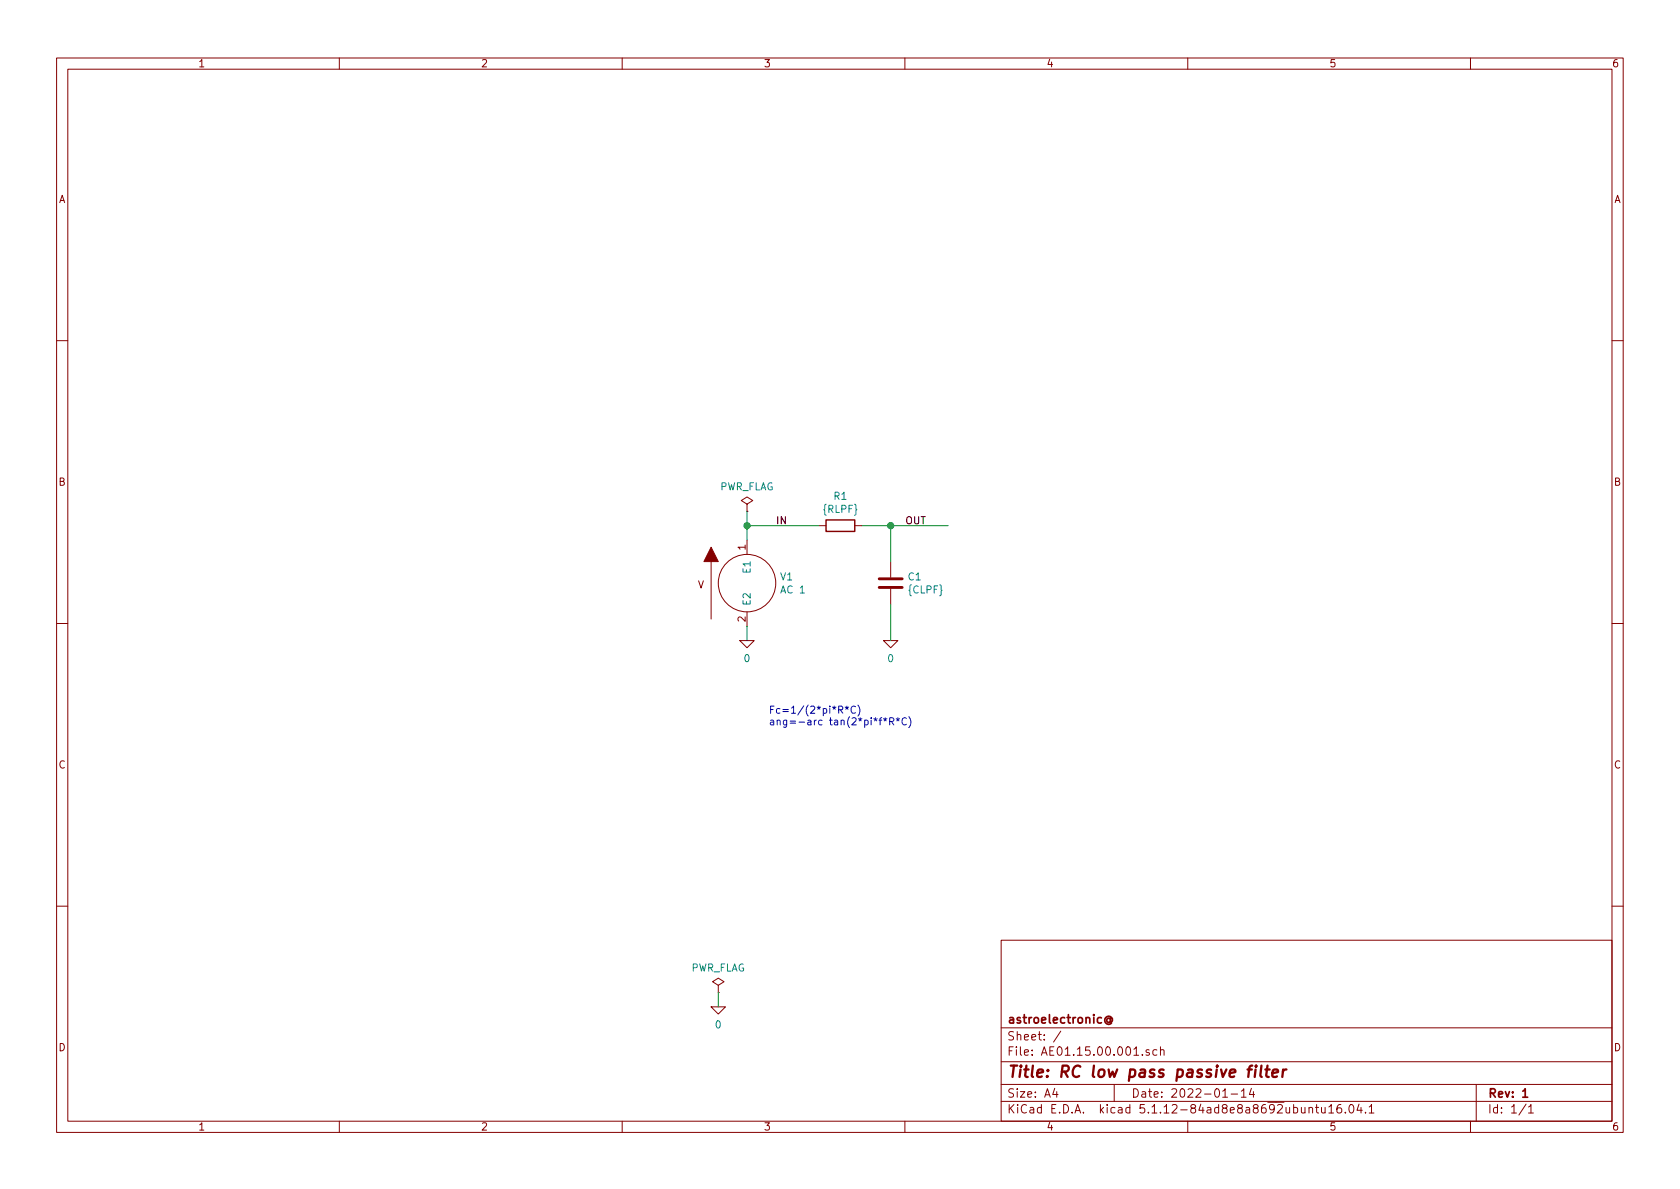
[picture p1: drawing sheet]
EESchema Schematic File Version 4
EELAYER 30 0
EELAYER END
$Descr A4 11693 8268
encoding utf-8
Sheet 1 1
Title "RC low pass passive filter"
Date "2022-01-14"
Rev "1"
Comp "astroelectronic@"
Comment1 ""
Comment2 ""
Comment3 ""
Comment4 ""
$EndDescr
$Comp
L pspice:VSOURCE V1
U 1 1
P 5200 4050
F 0 "V1" H 5428 4096 50  0000 L CNN
F 1 "AC 1" H 5428 4005 50  0000 L CNN
F 2 "" H 5200 4050 50  0001 C CNN
F 3 "~" H 5200 4050 50  0001 C CNN
	1    5200 4050
	1    0    0    -1  
$EndComp
Wire Wire Line
	5200 4350 5200 4450
$Comp
L pspice:0 #GND02
U 1 1
P 5200 4450
F 0 "#GND02" H 5200 4350 50  0001 C CNN
F 1 "0" H 5200 4327 50  0000 C CNN
F 2 "" H 5200 4450 50  0001 C CNN
F 3 "~" H 5200 4450 50  0001 C CNN
	1    5200 4450
	1    0    0    -1  
$EndComp
$Comp
L pspice:0 #GND01
U 1 1
P 5000 7000
F 0 "#GND01" H 5000 6900 50  0001 C CNN
F 1 "0" H 5000 6877 50  0000 C CNN
F 2 "" H 5000 7000 50  0001 C CNN
F 3 "~" H 5000 7000 50  0001 C CNN
	1    5000 7000
	1    0    0    -1  
$EndComp
Wire Wire Line
	5000 7000 5000 6900
$Comp
L power:PWR_FLAG #FLG01
U 1 1
P 5000 6900
F 0 "#FLG01" H 5000 6975 50  0001 C CNN
F 1 "PWR_FLAG" H 5000 7073 50  0000 C CNN
F 2 "" H 5000 6900 50  0001 C CNN
F 3 "~" H 5000 6900 50  0001 C CNN
	1    5000 6900
	1    0    0    -1  
$EndComp
$Comp
L power:PWR_FLAG #FLG02
U 1 1
P 5200 3550
F 0 "#FLG02" H 5200 3625 50  0001 C CNN
F 1 "PWR_FLAG" H 5200 3723 50  0000 C CNN
F 2 "" H 5200 3550 50  0001 C CNN
F 3 "~" H 5200 3550 50  0001 C CNN
	1    5200 3550
	1    0    0    -1  
$EndComp
Wire Wire Line
	5200 3750 5200 3650
Wire Wire Line
	5200 3650 5700 3650
Wire Wire Line
	5200 3650 5200 3550
Connection ~ 5200 3650
$Comp
L Device:R R1
U 1 1
P 5850 3650
F 0 "R1" V 5643 3650 50  0000 C CNN
F 1 "{RLPF}" V 5734 3650 50  0000 C CNN
F 2 "" V 5780 3650 50  0001 C CNN
F 3 "~" H 5850 3650 50  0001 C CNN
	1    5850 3650
	0    1    1    0   
$EndComp
Wire Wire Line
	6000 3650 6200 3650
Wire Wire Line
	6200 3650 6200 3900
$Comp
L Device:C C1
U 1 1
P 6200 4050
F 0 "C1" H 6315 4096 50  0000 L CNN
F 1 "{CLPF}" H 6315 4005 50  0000 L CNN
F 2 "" H 6238 3900 50  0001 C CNN
F 3 "~" H 6200 4050 50  0001 C CNN
	1    6200 4050
	1    0    0    -1  
$EndComp
Wire Wire Line
	6200 4450 6200 4200
$Comp
L pspice:0 #GND03
U 1 1
P 6200 4450
F 0 "#GND03" H 6200 4350 50  0001 C CNN
F 1 "0" H 6200 4327 50  0000 C CNN
F 2 "" H 6200 4450 50  0001 C CNN
F 3 "~" H 6200 4450 50  0001 C CNN
	1    6200 4450
	1    0    0    -1  
$EndComp
Text Label 5400 3650 0    50   ~ 0
IN
Wire Wire Line
	6200 3650 6600 3650
Connection ~ 6200 3650
Text Label 6300 3650 0    50   ~ 0
OUT
Text Notes 5350 5050 0    50   ~ 0
Fc=1/(2*pi*R*C)\nang=-arc tan(2*pi*f*R*C)
$EndSCHEMATC
